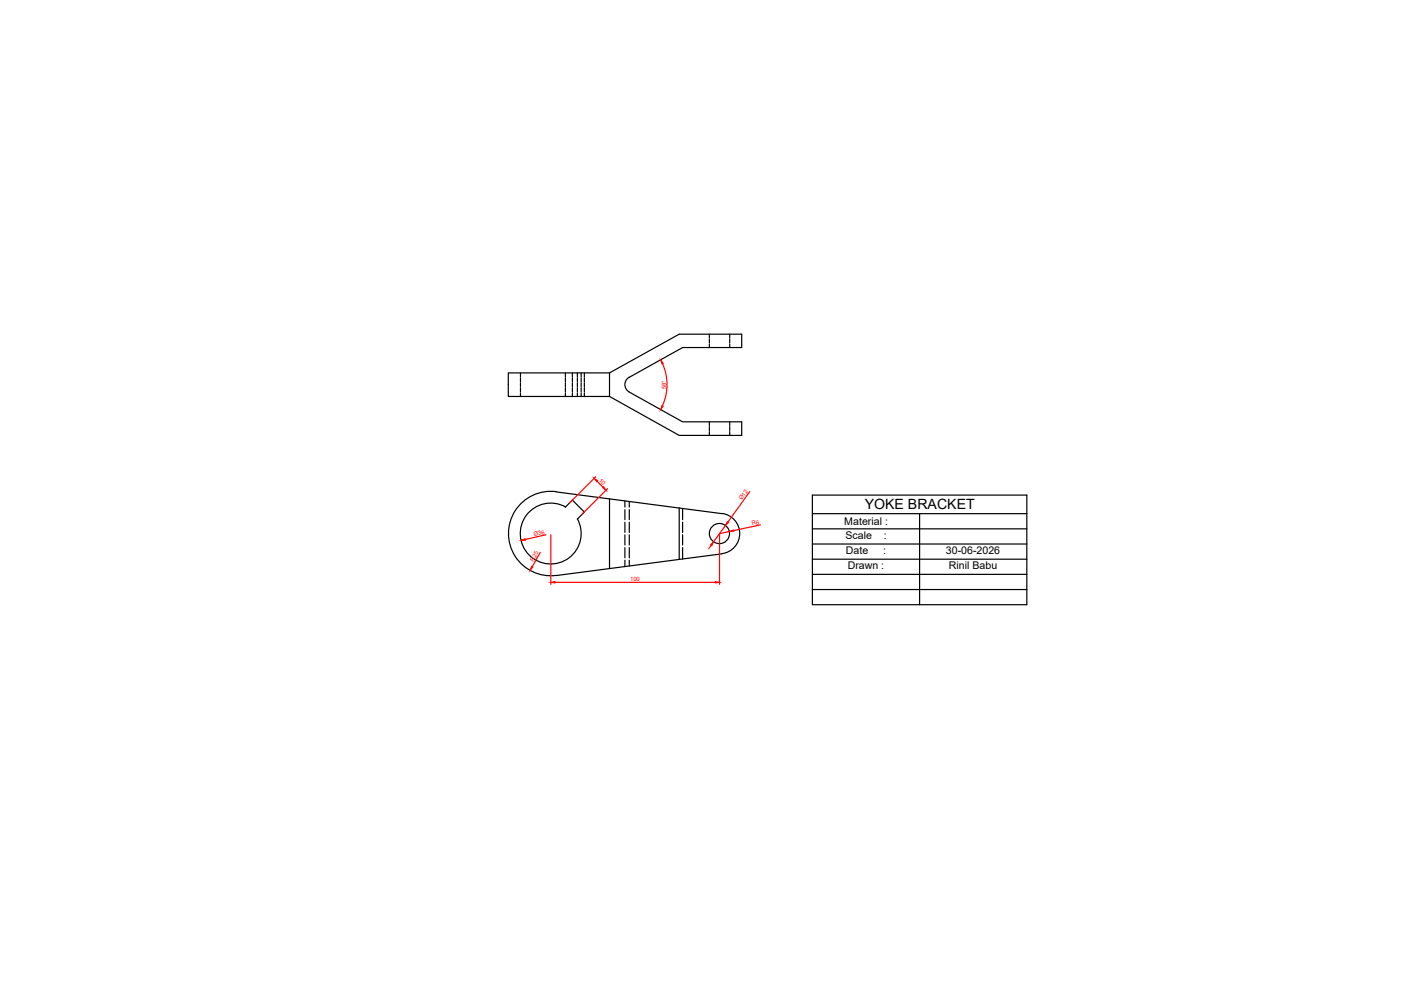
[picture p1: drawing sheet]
<svg xmlns="http://www.w3.org/2000/svg" width="297mm" height="210mm" viewBox="0 0 297 210" stroke-linecap="round" stroke-linejoin="round" font-family="sans-serif">
<!-- layer: 0 -->
<g fill="none" stroke="#000" stroke-width=".25">
<path d="M110.3 79.1v.8M119.9 79.1v.8M121.4 79.1v.8M122.4 79.1v.8M123.2 79.1v.8M123.9 79.1v.8M129.2 79.1h-21.4v5h21.4M129.2 79.1l14.8-8.2h13.3v2.8h-12.6l-11.3 6.3a1.81 1.81 0 0 0 0 3.1l11.3 6.3h12.6v2.9h-13.3l-14.8-8.2M129.2 79.1v5M150.4 70.9v.7M150.4 71.8v.9M150.4 72.9v.8"/>
<path d="M154.7 70.9v.7M154.7 71.8v.9M154.7 72.9v.8M110.3 80.1v.8M110.3 81.1v.9M110.3 82.2v.9M110.3 83.3v.8M119.9 80.1v.8M119.9 81.1v.9M119.9 82.2v.9M119.9 83.3v.8M121.4 80.1v.8"/>
<path d="M121.4 81.1v.9M121.4 82.2v.9M121.4 83.3v.8M122.4 80.1v.8M122.4 81.1v.9M122.4 82.2v.9M122.4 83.3v.8M123.2 80.1v.8M123.2 81.1v.9M123.2 82.2v.9M123.2 83.3v.8M123.9 80.1v.8"/>
<path d="M123.9 81.1v.9M123.9 82.2v.9M123.9 83.3v.8M150.4 89.4v.8M150.4 90.5v.8M150.4 91.5v.8M154.7 89.4v.8M154.7 90.5v.8M154.7 91.5v.8M117.9 104.2a9 9 0 0 0-10.1 8.9 9 9 0 0 0 10.1 8.9l35.2-4.6M117.9 104.3l35.2 4.6M119.7 107.4h.3"/>
<path d="M122.4 110a6.5 6.5 0 0 1-4.6 9.5 6.5 6.5 0 0 1-7.4-7.5 6.5 6.5 0 0 1 9.5-4.5l1.5-1.5 2.5 2.6-1.5 1.5M129.2 105.8v14.8M132.5 106.2v1.3M132.5 108.1v2.1M132.5 110.7v2.2M132.5 113.4v2.2M132.5 116.1v2.2M132.5 118.8v1.3M133.4 106.3v1.2M133.4 108.1v2.1M133.4 110.7v2.2M133.4 113.4v2.2"/>
<path d="M133.4 116.1v2.2M133.4 118.8v1.2M144 107.7v10.9M144.7 107.8v2.4M144.7 110.7v2.2M144.7 113.4v2.2M144.7 116.1v2.4M153.1 108.9a4.3 4.3 0 0 1 3.7 4.2 4.3 4.3 0 0 1-3.7 4.3M172.2 105h45.5v23.2h-45.5zM172.2 108.9h45.5M172.2 112.1h45.5M172.2 115.3h45.5"/>
<path d="M172.2 118.6h45.5M195 108.9v19.3M172.2 121.8h45.5M172.2 125h45.5"/>
<circle cx="152.5" cy="113.1" r="2.14"/>
</g>
<g fill="none" stroke="#f00" stroke-width=".25">
<path d="M140.5 77.1a10.8 10.8 0 0 1 0 8.9M114.5 117.1l-1.7 3.1M115.7 113.4l-4.3 1M116.8 113.4v10.5M126.3 101.1l-5.5 5.5M126.6 102.1l1.3 1.2M128.8 103.6l-5.5 5.5M150.8 115.6l-.5 .8M152.6 113.4v10.5M153.8 111.4l-2.5 3.5M154.7 112.7l-2.1 .4M158.9 104.3l-4.6 6.4"/>
<path d="M161.2 111.3l-5.7 1.2M117.7 123.5h34"/>
</g>
<g fill="#f00" stroke="#f00" stroke-width=".21">
<path d="M140.4 86l.2 .1-.5 .8z"/>
<path d="M140.1 76.3l.5 .7-.2 .2z"/>
<path d="M110.5 114.6l.8-.4 .1 .3z"/>
<path d="M112.7 120.1l.3 .2-.6 .6z"/>
<path d="M126 101.4l.7 .5-.2 .2z"/>
<path d="M128 103.2l.5 .8-.7-.6z"/>
<path d="M154.7 112.7l.8-.3 .1 .2z"/>
<path d="M151.3 114.9l-.4 .8-.2-.2z"/>
<path d="M154.2 110.6l.3 .2-.7 .6z"/>
<path d="M116.8 123.5l.9-.2v.3z"/>
<path d="M151.7 123.3l.9 .2-.9 .1z"/>
</g>
<text font-size="3" x="183.3" y="108">YOKE BRACKET</text>
<g font-size="2.2">
<text x="179" y="111.3">Material :</text>
<text x="179.3" y="114.3">Scale</text>
<text x="179.4" y="117.5">Date</text>
<text x="187.2" y="117.5">:</text>
<text x="187.4" y="114.3">:</text>
<text x="200.6" y="117.5">30-06-2026</text>
<text x="179.7" y="120.7">Drawn :</text>
<text x="201.2" y="120.7">Rinil Babu</text>
</g>
<g font-size="1.2" fill="#f00">
<text x="141.2" y="82.5" transform="rotate(-90 141.2 82.5)">58°</text>
<text x="126.9" y="102" transform="rotate(44 126.9 102)">10</text>
<text x="157.3" y="106.1" transform="rotate(-54 157.3 106.1)">Ø12</text>
<text x="113.2" y="113.7" transform="rotate(-13 113.2 113.7)">Ø36</text>
<text x="159.5" y="111.4" transform="rotate(-12 159.5 111.4)">R6</text>
<text x="113.1" y="119.2" transform="rotate(-61 113.1 119.2)">R25</text>
<text x="133.6" y="123.2">100</text>
</g>
</svg>
